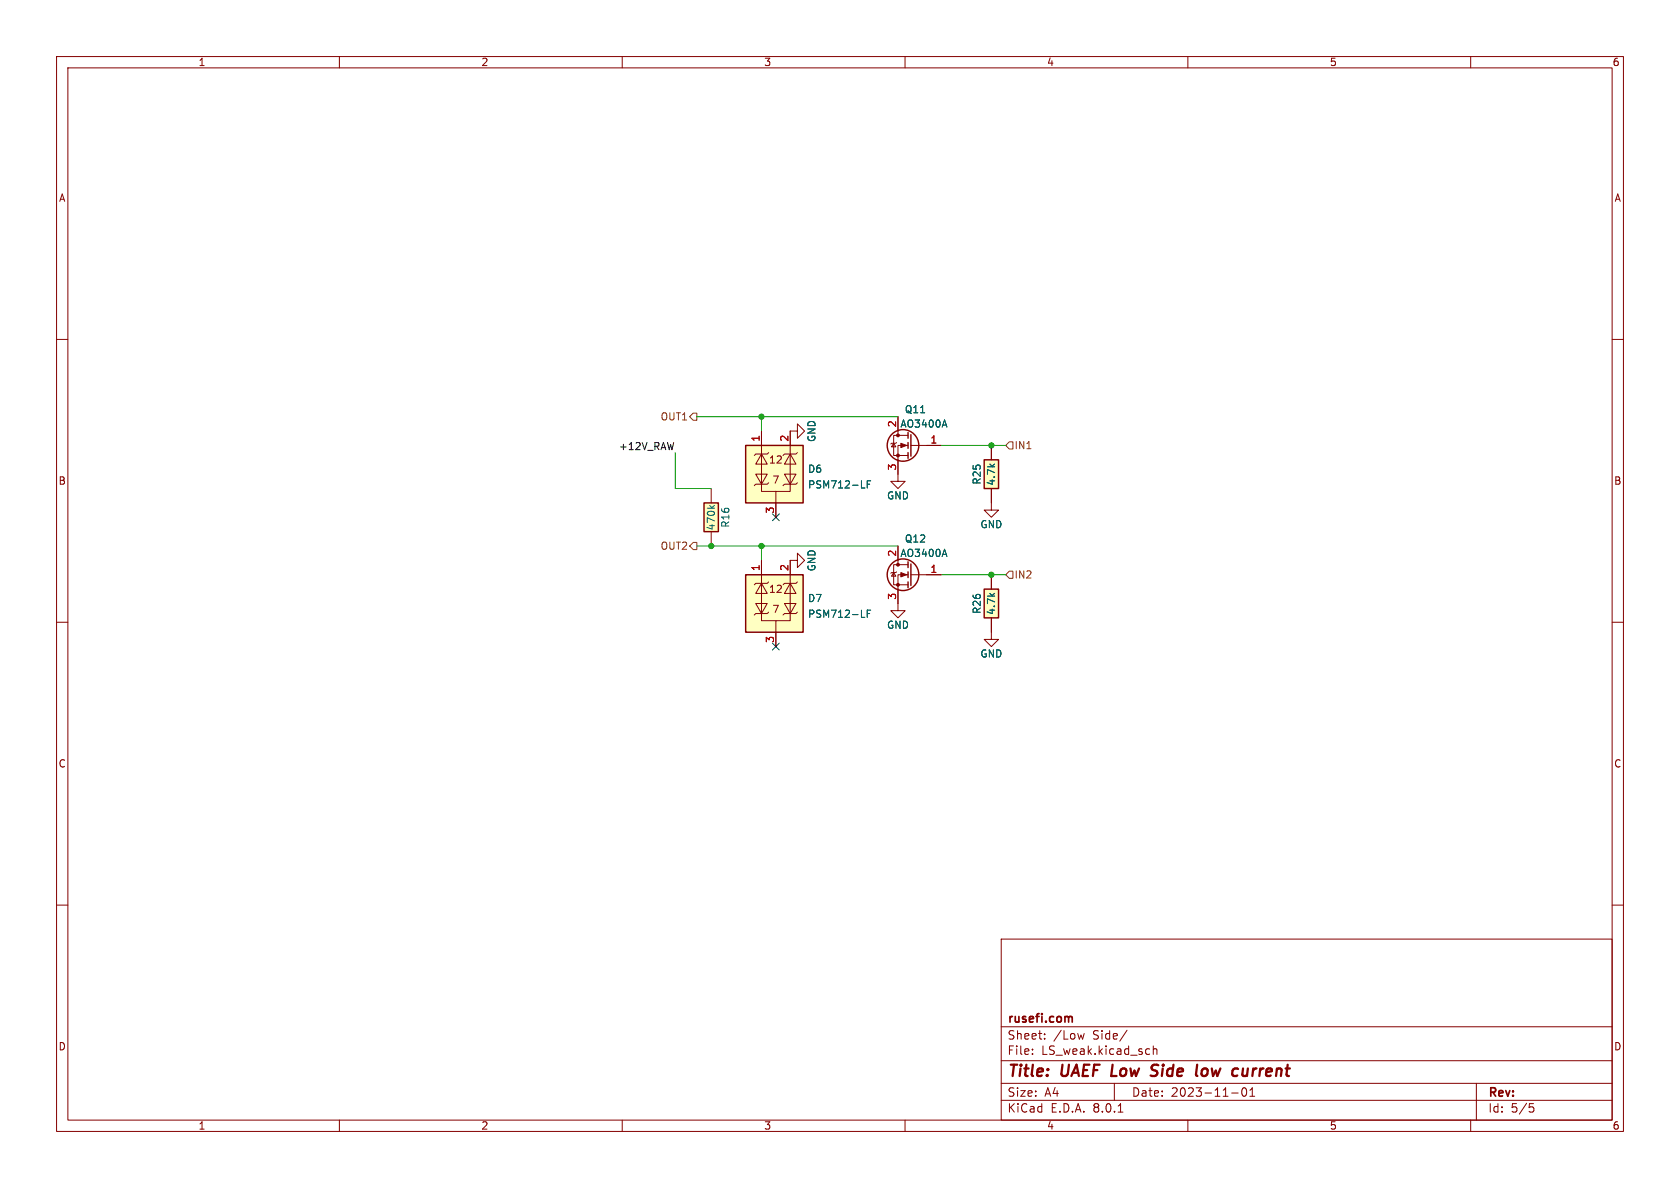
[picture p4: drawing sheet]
<svg xmlns="http://www.w3.org/2000/svg" width="297mm" height="210mm" viewBox="0 0 297 210" stroke-linecap="round" stroke-linejoin="round" font-family="sans-serif">
<g fill="none" stroke="#840000" stroke-width=".18">
<path d="M10 10h277v190h-277zM12 12h273v186h-273zM60 10v2M110 10v2M160 10v2M210 10v2M260 10v2M10 60h2M285 60h2M139.7 76.2h1.3v1.3l1.2-1.3-1.2-1.3v1.3M158 78.4l.4 .6h-.8zM158.5 78.2l-.1 .2h-.8l-.1 .1"/>
<path d="M158.7 73.7v3.3M160.5 78.7h-1.8v6.4h-1.2l1.2 1.3 1.3-1.3h-1.3M160.5 77h-2.5v3.5h2.5M161 78.7h5.4M158.7 96.5v3.3M160.5 99.8h-2.5v3.6h2.5M10 110h2M158 101.2l.4 .7h-.8zM158.5 101.1l-.1 .1h-.8l-.1 .1M160.5 101.6h-1.8v6.4h-1.2l1.2 1.2 1.3-1.2h-1.3M161 101.6h5.4M285 110h2"/>
<path d="M10 160h2M285 160h2M177 166h108v32h-108zM60 198v2M110 198v2M160 198v2M177 194.5h108M177 191.5h108M177 187.5h108M177 181.5h108M182.5 186.3v.1M182.5 185.5v.1"/>
<path d="M184.7 183.6v.1M184.7 182.8v.1M191.7 182.7l-.3 1-.3-.7M197 191.5v3M197.7 196.6h.8M199.2 182.1l-1.2 2M203.1 185.4l.1 .1M203.2 186.3l-.1 .1M203.9 184.9v1.5M203.9 185.5l.2-.1 .4 .1v.9M210 198v2M217.7 193.2h1.2"/>
<path d="M219.7 192.4l.2-.1a.81 .81 0 0 1 .6 .6 .81 .81 0 0 1-.3 .8l-.2 .1a.81 .81 0 0 1-.3-1.4zM221 193.8h.8M221 192.7l.4-.4v1.5M260 198v2M261 191.5v6.5M270.4 195.1h.7M270.5 195.7h.4l.3 .3-.2 .5-.5 .1"/>
</g>
<path d="M203.9 189.2l.6 .2M204 188.2h.5M204.5 190l-.3 .2h-.5M213.2 188.9a.62 .62 0 0 0-.7 .4v.7a.52 .52 0 0 0 .7 .1M220.5 190a.57 .57 0 0 1-.8 .1" fill="none" stroke="#840000" stroke-width=".4"/>
<path d="M189.1 179.7l.4 .1 .1 .1v.8" fill="none" stroke="#840000" stroke-width=".3"/>
<g fill="none" stroke="#840000" stroke-width=".25">
<path d="M160.5 76.5v1M160.5 78.2v1M161 76.8v3.8M160.5 80v1M160.5 99.3v1M161 99.7v3.8M160.5 101.1v1M160.5 102.9v1"/>
<circle cx="159.6" cy="78.7" r="2.79"/>
<circle cx="159.6" cy="101.6" r="2.79"/>
</g>
<g fill="#840000" stroke="#840000" stroke-width=".18">
<path d="M159.3 101.2l1 .4-1 .4z"/>
<path d="M159.3 78.4l1 .3-1 .4z"/>
<circle cx="158.7" cy="103.4" r=".25"/>
<circle cx="158.7" cy="99.8" r=".25"/>
<circle cx="158.7" cy="80.5" r=".25"/>
<circle cx="158.7" cy="77" r=".25"/>
</g>
<path d="M167 74.2l.4 1.3M167 97.1l.4 1.3" fill="none" stroke="#006464" stroke-width=".18"/>
<path d="M131.8 78.7h10.2v10.2h-10.2z" fill="#ffffc2"/>
<path d="M131.8 78.7h10.2v10.2h-10.2z" fill="none" stroke="#840000" stroke-width=".25"/>
<path d="M134.6 76.2v10.7h2.6M139.7 76.2v10.7h-2.5v4.5M133.6 83.8h2l-1 1.8zM134.6 80.3l1 1.7h-2zM135.9 80l-.3 .3h-2l-.3 .2M135.9 85.3l-.3 .3h-2l-.3 .3M138.7 83.8h2l-1 1.8zM139.7 80.3l1 1.7h-2zM141 80l-.3 .3h-2l-.3 .2M141 85.3l-.3 .3h-2l-.3 .3M175.3 111.8v1.2h1.2l-1.2 1.3-1.3-1.3h1.3" fill="none" stroke="#840000" stroke-width=".18"/>
<path d="M152.3 86.3h.6M153.3 85.6h.4M153.9 85h-.6v1.3" fill="none" stroke="#006464" stroke-width=".18"/>
<path d="M174 104.1h2.5v5.1h-2.5z" fill="#ffffc2"/>
<path d="M174 104.1h2.5v5.1h-2.5z" fill="none" stroke="#840000" stroke-width=".25"/>
<path d="M175.3 101.6v2.5M175.3 109.2v2.6" fill="none" stroke="#840000" stroke-width=".18"/>
<path d="M124.5 88.9h2.5v5.1h-2.5z" fill="#ffffc2"/>
<path d="M124.5 88.9h2.5v5.1h-2.5z" fill="none" stroke="#840000" stroke-width=".25"/>
<path d="M125.7 86.4v2.5M125.7 94v2.5M139.7 99.1h1.3v1.2l1.2-1.2-1.2-1.3v1.3M175.3 88.9v1.3h1.2l-1.2 1.2-1.3-1.2h1.3" fill="none" stroke="#840000" stroke-width=".18"/>
<path d="M125.5 89.4l.4 .4M126.3 89.4l-.5 .3" fill="none" stroke="#006464" stroke-width=".18"/>
<path d="M131.8 101.6h10.2v10.2h-10.2z" fill="#ffffc2"/>
<path d="M131.8 101.6h10.2v10.2h-10.2z" fill="none" stroke="#840000" stroke-width=".25"/>
<path d="M134.6 99.1v10.6h2.6M139.7 99.1v10.6h-2.5v4.6M133.6 106.7h2l-1 1.8zM134.6 103.1l1 1.8h-2zM135.9 102.9l-.3 .2h-2l-.3 .3M135.9 108.2l-.3 .3h-2l-.3 .2M138.7 106.7h2l-1 1.8zM139.7 103.1l1 1.8h-2zM141 102.9l-.3 .2h-2l-.3 .3M141 108.2l-.3 .3h-2l-.3 .2" fill="none" stroke="#840000" stroke-width=".18"/>
<path d="M152.3 109.1h.6M153.3 108.5h.4M153.9 107.9h-.6v1.2" fill="none" stroke="#006464" stroke-width=".18"/>
<path d="M174 81.3h2.5v5.1h-2.5z" fill="#ffffc2"/>
<path d="M174 81.3h2.5v5.1h-2.5z" fill="none" stroke="#840000" stroke-width=".25"/>
<g fill="none" stroke="#840000" stroke-width=".18">
<path d="M134.6 76.2v2.5M139.7 76.2v2.5M158.7 73.7v2.5M163.8 78.7h2.6M175.3 78.7v2.6M134.6 99.1v2.5M137.2 88.9v2.5M139.7 99.1v2.5M158.7 81.3v2.5M158.7 96.5v2.6M175.3 86.4v2.5M137.2 111.8v2.5"/>
<path d="M158.7 104.1v2.6M163.8 101.6h2.6M175.3 101.6v2.5M175.3 109.2v2.6"/>
</g>
<path d="M121.9 73.7l.7-.7h.6v1.3h-.6zM177.8 78.7l.6-.6h.7v1.3h-.7zM121.9 96.5l.7-.6h.6v1.3h-.6zM178.4 101h.7v1.2h-.7l-.6-.6z" fill="none" stroke="#725600" stroke-width=".18"/>
<path d="M123.2 73.7h35.5M134.6 73.7v2.5M166.4 78.7h11.4M119.4 80v6.4h6.3M123.2 96.5h35.5M134.6 96.5v2.6M166.4 101.6h11.4" fill="none" stroke="#009600" stroke-width=".18"/>
<path d="M136.6 90.8l1.2 1.2M137.8 90.8l-1.2 1.2M136.6 113.7l1.2 1.2M137.8 113.7l-1.2 1.2" fill="none" stroke="#000084" stroke-width=".18"/>
<path d="M167 74.2l.4 1.3M152.3 86.3h.6M153.3 85.6h.4M153.9 85h-.6v1.3M167 97.1l.4 1.3M152.3 109.1h.6M153.3 108.5h.4M153.9 107.9h-.6v1.2" fill="none" stroke="#006464" stroke-width=".18"/>
<g fill="#009600" stroke="#009600" stroke-width=".18">
<circle cx="134.6" cy="73.7" r=".46"/>
<circle cx="125.7" cy="96.5" r=".46"/>
<circle cx="175.3" cy="78.7" r=".46"/>
<circle cx="134.6" cy="96.5" r=".46"/>
<circle cx="175.3" cy="101.6" r=".46"/>
</g>
<g font-size="2.8" fill="#840000">
<text x="178" y="190.9">Title:</text>
<text x="187.7" y="190.9">UAEF Low</text>
<text x="205.2" y="190.9">Side</text>
<text x="213.9" y="190.9">low</text>
<text x="221.1" y="190.9">current</text>
</g>
<g font-size="2.1" fill="#840000">
<text x="178" y="184">Sheet:</text>
<text x="178" y="181.2">rusefi.com</text>
<text x="186.2" y="184">/Low</text>
<text x="193.2" y="184">Side/</text>
<text x="178" y="186.7">File:</text>
<text x="184.1" y="186.7">LS_weak.kicad_sch</text>
<text x="178" y="196.9">KiCad</text>
<text x="178" y="194.1">Size:</text>
<text x="184.7" y="194.1">A4</text>
<text x="185.7" y="196.9">E.D.A.</text>
<text x="193.3" y="196.9">8.0.1</text>
<text x="200" y="194.1">Date:</text>
<text x="207" y="194.1">2023-11-01</text>
<text x="263" y="194.3">Rev:</text>
<text x="263" y="196.9">Id:</text>
<text x="267.1" y="196.9">5/5</text>
</g>
<g font-size="1.8" fill="#840000">
<text x="35" y="11.9">1</text>
<text x="85" y="11.9">2</text>
<text x="135" y="11.9">3</text>
<text x="185" y="11.9">4</text>
<text x="235" y="11.9">5</text>
<text x="285" y="11.9">6</text>
<text x="10.3" y="35.9">A</text>
<text x="285.3" y="35.9">A</text>
<text x="135.8" y="82.2">12</text>
<text x="10.3" y="85.9">B</text>
<text x="136.4" y="85.7">7</text>
<text x="285.3" y="85.9">B</text>
<text x="135.8" y="105">12</text>
<text x="136.4" y="108.6">7</text>
<text x="10.3" y="135.9">C</text>
<text x="285.3" y="135.9">C</text>
<text x="10.3" y="185.9">D</text>
<text x="285.3" y="185.9">D</text>
<text x="35" y="199.9">1</text>
<text x="85" y="199.9">2</text>
<text x="135" y="199.9">3</text>
<text x="185" y="199.9">4</text>
<text x="235" y="199.9">5</text>
<text x="285" y="199.9">6</text>
</g>
<g font-size="1.8" fill="#725600">
<text x="116.7" y="74.5">OUT1</text>
<text x="179.3" y="79.6">IN1</text>
<text x="116.7" y="97.4">OUT2</text>
<text x="179.3" y="102.5">IN2</text>
</g>
<g font-size="1.8" fill="#a90000">
<text x="158.5" y="75.6" transform="rotate(-90 158.5 75.6)">2</text>
<text x="134.4" y="78.2" transform="rotate(-90 134.4 78.2)">1</text>
<text x="139.4" y="78.2" transform="rotate(-90 139.4 78.2)">2</text>
<text x="158.5" y="83.3" transform="rotate(-90 158.5 83.3)">3</text>
<text x="164.4" y="78.5">1</text>
<text x="136.9" y="90.9" transform="rotate(-90 136.9 90.9)">3</text>
<text x="134.4" y="101" transform="rotate(-90 134.4 101)">1</text>
<text x="139.4" y="101" transform="rotate(-90 139.4 101)">2</text>
<text x="158.5" y="98.5" transform="rotate(-90 158.5 98.5)">2</text>
<text x="164.4" y="101.3">1</text>
<text x="158.5" y="106.1" transform="rotate(-90 158.5 106.1)">3</text>
<text x="136.9" y="113.7" transform="rotate(-90 136.9 113.7)">3</text>
</g>
<g font-size="1.8" fill="#006464">
<text x="159.1" y="75.8">AO3400A</text>
<text x="159.9" y="73.3">Q11</text>
<text x="142.8" y="83.8">D6</text>
<text x="144.4" y="78.2" transform="rotate(-90 144.4 78.2)">GND</text>
<text x="142.8" y="86.6">PSM712-LF</text>
<text x="156.7" y="88.5">GND</text>
<text x="173.6" y="85.8" transform="rotate(-90 173.6 85.8)">R25</text>
<text x="176.1" y="85.9" transform="rotate(-90 176.1 85.9)">4.7k</text>
<text x="126.6" y="93.9" transform="rotate(-90 126.6 93.9)">470k</text>
<text x="129.1" y="93.4" transform="rotate(-90 129.1 93.4)">R16</text>
<text x="173.2" y="93.6">GND</text>
<text x="144.4" y="101.1" transform="rotate(-90 144.4 101.1)">GND</text>
<text x="159.1" y="98.7">AO3400A</text>
<text x="159.9" y="96.1">Q12</text>
<text x="142.8" y="106.6">D7</text>
<text x="142.8" y="109.4">PSM712-LF</text>
<text x="156.7" y="111.4">GND</text>
<text x="173.6" y="108.6" transform="rotate(-90 173.6 108.6)">R26</text>
<text x="176.1" y="108.8" transform="rotate(-90 176.1 108.8)">4.7k</text>
<text x="173.2" y="116.4">GND</text>
</g>
<text font-size="1.8" fill="#0f0f0f" x="109.3" y="79.7">+12V_RAW</text>
</svg>
